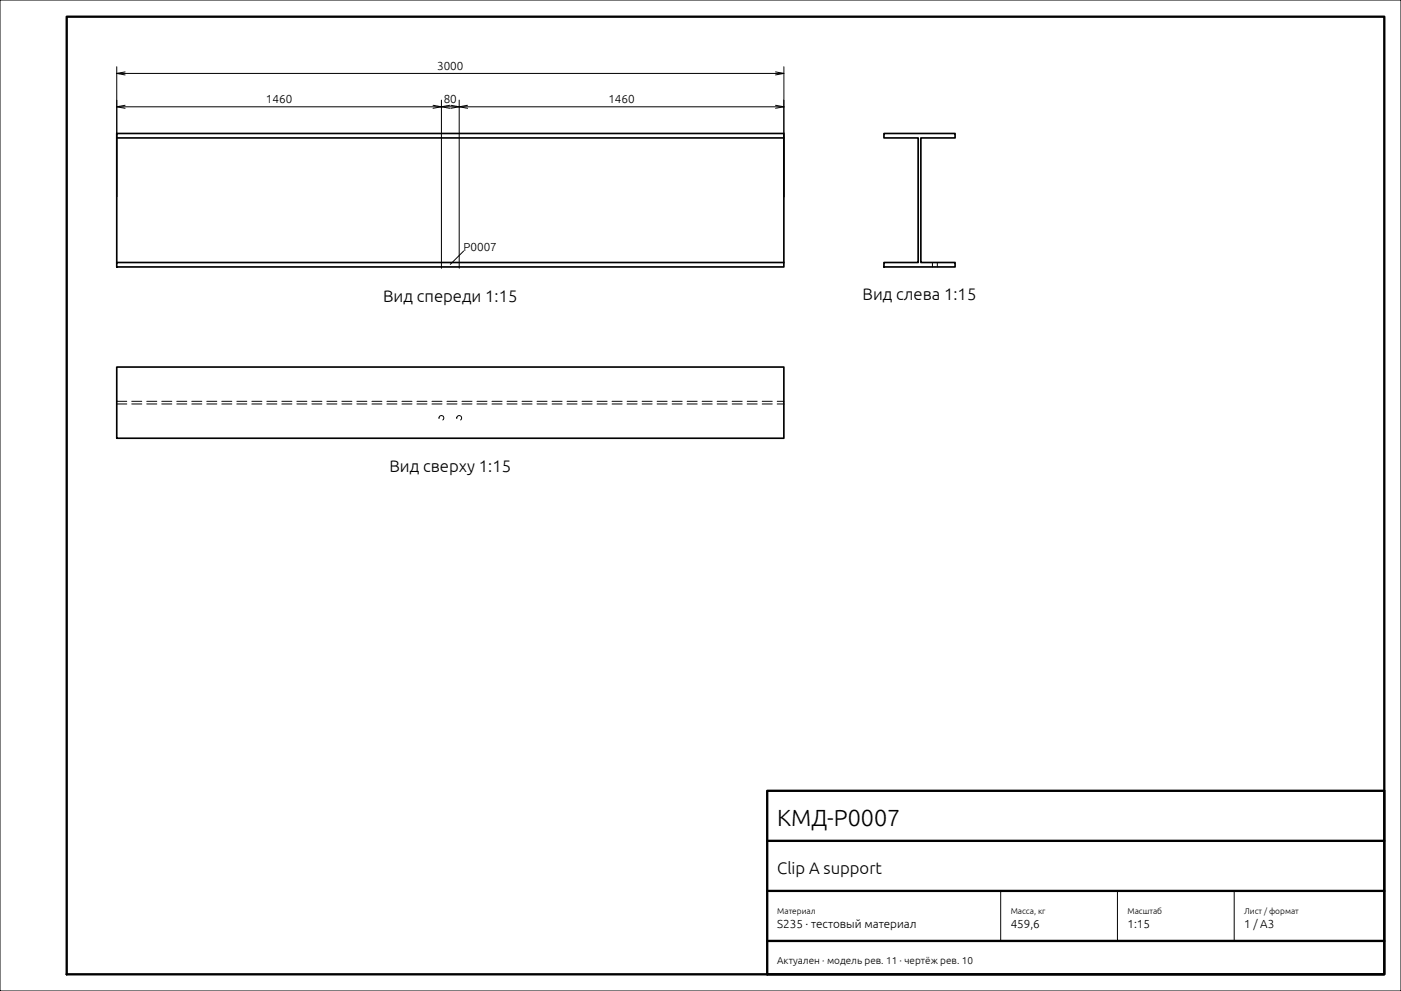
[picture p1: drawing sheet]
<svg xmlns="http://www.w3.org/2000/svg" width="420mm" height="297mm" viewBox="0 0 420 297" stroke-linecap="round" stroke-linejoin="round" font-family="sans-serif">
<g fill="none" stroke="#000" stroke-width=".3">
<path d="M0 0h420v297h-420zM35 20v39M35 22h200M35 32h200M37.5 21.6l-2.5 .4 2.5 .5M37.5 31.6l-2.5 .4 2.5 .5M129.8 31.6l2.5 .4-2.5 .5M132.3 30v50.4M134.8 31.6l-2.5 .4 2.5 .5M135.2 31.6l2.5 .4-2.5 .5M137.7 30v50.4M140.2 31.6l-2.5 .4 2.5 .5"/>
<path d="M232.5 21.6l2.5 .4-2.5 .5M232.5 31.6l2.5 .4-2.5 .5M235 20v39M139 75.2l-4 4M300 267v15M335 267v15M370 267v15"/>
</g>
<path d="M20 5h395v287h-395zM230 237h185v55h-185zM230 252h185M230 267h185M230 282h185" fill="none" stroke="#000" stroke-width=".7"/>
<path d="M35 41.3h200M265 40h21.3v1.3h-10.2v37.4h10.2v1.3h-21.3v-1.3h10.3v-37.4h-10.3zM35 78.7h200v1.3h-200zM35 78.7v-38.7h200v38.7M35 110h200v21.3h-200z" fill="none" stroke="#000" stroke-width=".5"/>
<path d="M279.5 80v-1.3M281 80v-1.3M35 121.1h200M35 120.3h200M131.6 125.3a.73 .73 0 0 1 1-.7 .73 .73 0 0 1 .3 1.2 .73 .73 0 0 1-1.2-.2l-.1-.3M136.9 125.3a.73 .73 0 0 1 1-.7 .73 .73 0 0 1 .3 1.2 .73 .73 0 0 1-1.2-.2l-.1-.3" fill="none" stroke="#000" stroke-width=".3" stroke-dasharray="3 1.5"/>
<text font-size="7" x="233" y="247.5">КМД-P0007</text>
<g font-size="5">
<text x="114.9" y="90.4">Вид спереди 1:15</text>
<text x="258.6" y="90">Вид слева 1:15</text>
<text x="116.8" y="141.3">Вид сверху 1:15</text>
<text x="233" y="262">Clip A support</text>
</g>
<g font-size="3.5">
<text x="131" y="21">3000</text>
<text x="79.7" y="31">1460</text>
<text x="133" y="31">80</text>
<text x="182.4" y="31">1460</text>
<text x="139" y="75.2">P0007</text>
<text x="233" y="278">S235 · тестовый материал</text>
<text x="303" y="278">459,6</text>
<text x="338" y="278">1:15</text>
<text x="373" y="278">1 / A3</text>
</g>
<text font-size="3" x="233" y="289">Актуален · модель рев. 11 · чертёж рев. 10</text>
<g font-size="2.5">
<text x="233" y="274">Материал</text>
<text x="303" y="274">Масса, кг</text>
<text x="338" y="274">Масштаб</text>
<text x="373" y="274">Лист / формат</text>
</g>
</svg>
